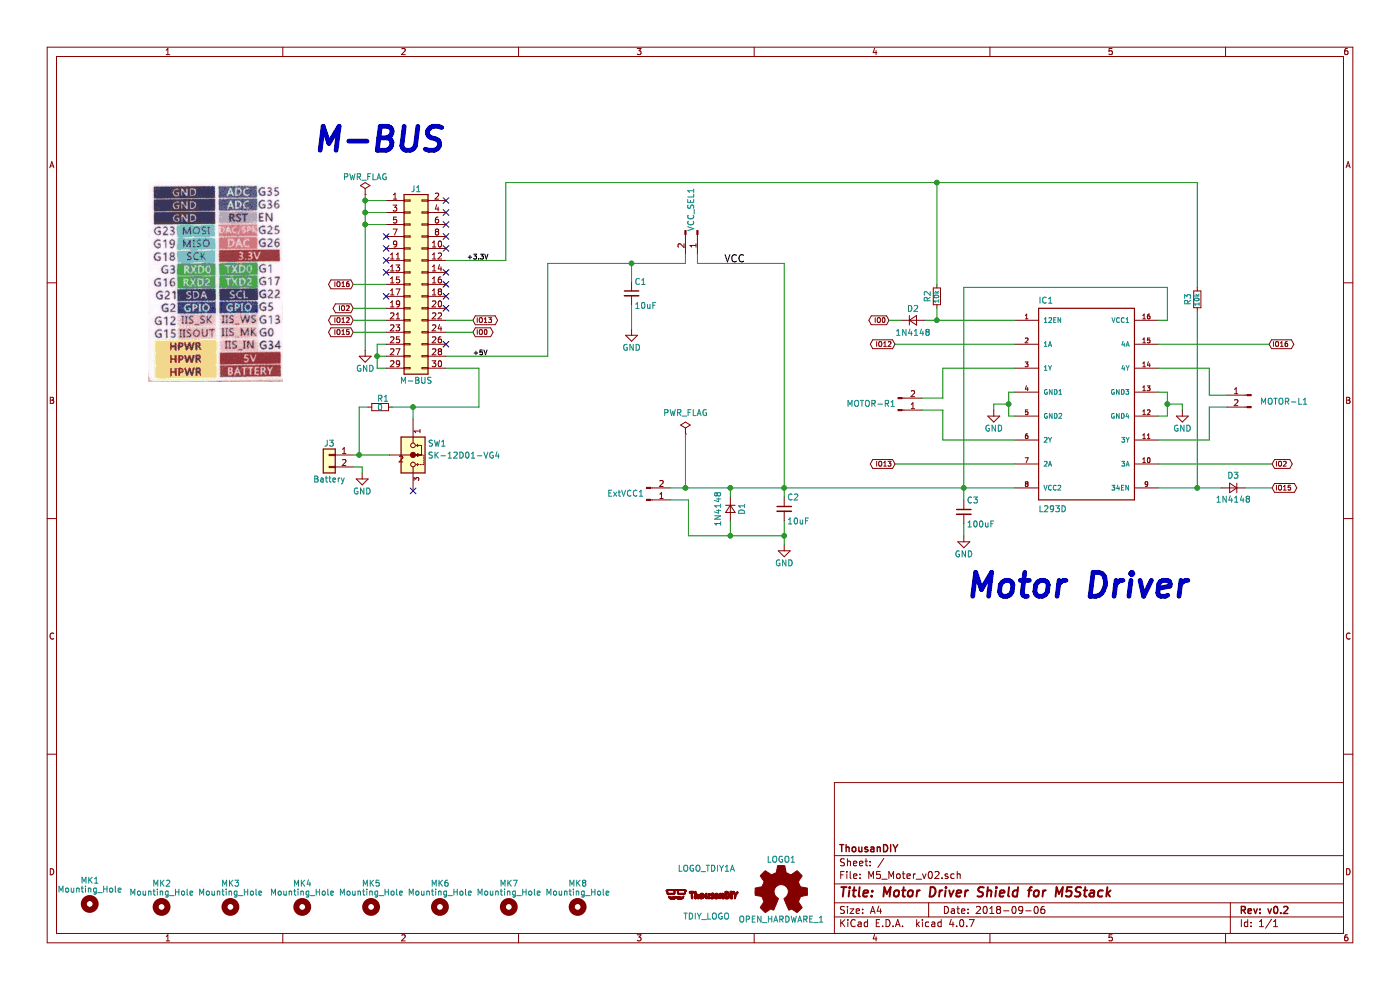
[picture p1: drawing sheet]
EESchema Schematic File Version 4
LIBS:M5_Moter_v02-cache
EELAYER 26 0
EELAYER END
$Descr A4 11693 8268
encoding utf-8
Sheet 1 1
Title "Motor Driver Shield for M5Stack"
Date "2018-09-06"
Rev "v0.2"
Comp "ThousanDIY"
Comment1 ""
Comment2 ""
Comment3 ""
Comment4 ""
$EndDescr
$Comp
L Device:C_Small C1
U 1 1
P 5275 2450
F 0 "C1" H 5300 2550 50  0000 L CNN
F 1 "10uF" H 5300 2350 50  0000 L CNN
F 2 "Capacitors_SMD:C_0603" H 5313 2300 50  0001 C CNN
F 3 "" H 5275 2450 50  0000 C CNN
	1    5275 2450
	1    0    0    -1  
$EndComp
$Comp
L power:GND #PWR01
U 1 1
P 5275 2750
F 0 "#PWR01" H 5275 2500 50  0001 C CNN
F 1 "GND" H 5275 2600 50  0000 C CNN
F 2 "" H 5275 2750 50  0000 C CNN
F 3 "" H 5275 2750 50  0000 C CNN
	1    5275 2750
	1    0    0    -1  
$EndComp
$Comp
L conn:Conn_02x15_Odd_Even J1
U 1 1
P 3425 2375
F 0 "J1" H 3475 3175 50  0000 C CNN
F 1 "M-BUS" H 3475 1575 50  0000 C CNN
F 2 "footprint:Pin_Header_MBUS_SMD_TH" H 3425 2375 50  0001 C CNN
F 3 "" H 3425 2375 50  0001 C CNN
	1    3425 2375
	1    0    0    -1  
$EndComp
$Comp
L conn:Conn_01x02 J3
U 1 1
P 2750 3800
F 0 "J3" H 2750 3900 50  0000 C CNN
F 1 "Battery" H 2750 3600 50  0000 C CNN
F 2 "Pin_Headers:Pin_Header_Angled_1x02_Pitch2.54mm" H 2750 3800 50  0001 C CNN
F 3 "" H 2750 3800 50  0001 C CNN
	1    2750 3800
	-1   0    0    -1  
$EndComp
Text Notes 2625 1275 0    200  Italic 40
M-BUS
$Comp
L power:GND #PWR02
U 1 1
P 3025 3950
F 0 "#PWR02" H 3025 3700 50  0001 C CNN
F 1 "GND" H 3025 3800 50  0000 C CNN
F 2 "" H 3025 3950 50  0000 C CNN
F 3 "" H 3025 3950 50  0000 C CNN
	1    3025 3950
	1    0    0    -1  
$EndComp
$Comp
L power:GND #PWR03
U 1 1
P 3050 2925
F 0 "#PWR03" H 3050 2675 50  0001 C CNN
F 1 "GND" H 3050 2775 50  0000 C CNN
F 2 "" H 3050 2925 50  0000 C CNN
F 3 "" H 3050 2925 50  0000 C CNN
	1    3050 2925
	1    0    0    -1  
$EndComp
NoConn ~ 3225 2275
NoConn ~ 3225 2175
NoConn ~ 3225 2475
NoConn ~ 3725 1675
NoConn ~ 3725 1775
NoConn ~ 3725 1975
NoConn ~ 3725 2075
NoConn ~ 3725 2275
NoConn ~ 3725 2475
NoConn ~ 3725 2575
NoConn ~ 3725 2875
Text Label 3950 2975 0    40   ~ 0
+5V
$Comp
L power:PWR_FLAG #FLG04
U 1 1
P 3050 1625
F 0 "#FLG04" H 3050 1700 50  0001 C CNN
F 1 "PWR_FLAG" H 3050 1775 50  0000 C CNN
F 2 "" H 3050 1625 50  0001 C CNN
F 3 "" H 3050 1625 50  0001 C CNN
	1    3050 1625
	1    0    0    -1  
$EndComp
$Comp
L M5_Moter_v02-rescue:Mounting_Hole MK2
U 1 1
P 1350 7575
F 0 "MK2" H 1350 7775 50  0000 C CNN
F 1 "Mounting_Hole" H 1350 7700 50  0000 C CNN
F 2 "Mounting_Holes:MountingHole_3.2mm_M3" H 1350 7575 50  0001 C CNN
F 3 "" H 1350 7575 50  0001 C CNN
	1    1350 7575
	1    0    0    -1  
$EndComp
$Comp
L M5_Moter_v02-rescue:Mounting_Hole MK3
U 1 1
P 1925 7575
F 0 "MK3" H 1925 7775 50  0000 C CNN
F 1 "Mounting_Hole" H 1925 7700 50  0000 C CNN
F 2 "Mounting_Holes:MountingHole_3.2mm_M3" H 1925 7575 50  0001 C CNN
F 3 "" H 1925 7575 50  0001 C CNN
	1    1925 7575
	1    0    0    -1  
$EndComp
$Comp
L M5_Moter_v02-rescue:Mounting_Hole MK5
U 1 1
P 3100 7575
F 0 "MK5" H 3100 7775 50  0000 C CNN
F 1 "Mounting_Hole" H 3100 7700 50  0000 C CNN
F 2 "Mounting_Holes:MountingHole_2.2mm_M2" H 3100 7575 50  0001 C CNN
F 3 "" H 3100 7575 50  0001 C CNN
	1    3100 7575
	1    0    0    -1  
$EndComp
$Comp
L M5_Moter_v02-rescue:Mounting_Hole MK7
U 1 1
P 4250 7575
F 0 "MK7" H 4250 7775 50  0000 C CNN
F 1 "Mounting_Hole" H 4250 7700 50  0000 C CNN
F 2 "Mounting_Holes:MountingHole_2.2mm_M2" H 4250 7575 50  0001 C CNN
F 3 "" H 4250 7575 50  0001 C CNN
	1    4250 7575
	1    0    0    -1  
$EndComp
$Comp
L M5_Moter_v02-rescue:Mounting_Hole MK1
U 1 1
P 750 7550
F 0 "MK1" H 750 7750 50  0000 C CNN
F 1 "Mounting_Hole" H 750 7675 50  0000 C CNN
F 2 "Mounting_Holes:MountingHole_3.2mm_M3" H 750 7550 50  0001 C CNN
F 3 "" H 750 7550 50  0001 C CNN
	1    750  7550
	1    0    0    -1  
$EndComp
$Comp
L M5_Moter_v02-rescue:Mounting_Hole MK4
U 1 1
P 2525 7575
F 0 "MK4" H 2525 7775 50  0000 C CNN
F 1 "Mounting_Hole" H 2525 7700 50  0000 C CNN
F 2 "Mounting_Holes:MountingHole_3.2mm_M3" H 2525 7575 50  0001 C CNN
F 3 "" H 2525 7575 50  0001 C CNN
	1    2525 7575
	1    0    0    -1  
$EndComp
$Comp
L M5_Moter_v02-rescue:Mounting_Hole MK6
U 1 1
P 3675 7575
F 0 "MK6" H 3675 7775 50  0000 C CNN
F 1 "Mounting_Hole" H 3675 7700 50  0000 C CNN
F 2 "Mounting_Holes:MountingHole_2.2mm_M2" H 3675 7575 50  0001 C CNN
F 3 "" H 3675 7575 50  0001 C CNN
	1    3675 7575
	1    0    0    -1  
$EndComp
$Comp
L M5_Moter_v02-rescue:Mounting_Hole MK8
U 1 1
P 4825 7575
F 0 "MK8" H 4825 7775 50  0000 C CNN
F 1 "Mounting_Hole" H 4825 7700 50  0000 C CNN
F 2 "Mounting_Holes:MountingHole_2.2mm_M2" H 4825 7575 50  0001 C CNN
F 3 "" H 4825 7575 50  0001 C CNN
	1    4825 7575
	1    0    0    -1  
$EndComp
$Comp
L logo:OPEN_HARDWARE_1 LOGO1
U 1 1
P 6525 7450
F 0 "LOGO1" H 6525 7725 50  0000 C CNN
F 1 "OPEN_HARDWARE_1" H 6525 7225 50  0000 C CNN
F 2 "footprint:OSHW-logo_silkscreen-front_3mm" H 6525 7450 50  0001 C CNN
F 3 "" H 6525 7450 50  0001 C CNN
	1    6525 7450
	1    0    0    -1  
$EndComp
$Comp
L M5_Moter_v02-rescue:TDIY-LOGOS_TDIY-LOGO-S LOGO_TDIY1
U 1 1
P 5550 7525
F 0 "LOGO_TDIY1" H 5900 7800 50  0000 C CNN
F 1 "TDIY_LOGO" H 5900 7400 50  0000 C CNN
F 2 "footprint:TDIY-LOGO-S" H 5550 7525 60  0001 C CNN
F 3 "" H 5550 7525 60  0000 C CNN
	1    5550 7525
	1    0    0    -1  
$EndComp
$Comp
L L293D:L293D IC?
U 1 1
P 9075 3375
AR Path="/5B312CDF/5B32C17D" Ref="IC?"  Part="1" 
AR Path="/5B32C17D" Ref="IC1"  Part="1" 
F 0 "IC1" H 8674 4216 50  0000 L BNN
F 1 "L293D" H 8674 2474 50  0000 L BNN
F 2 "Housings_DIP:DIP-16_W7.62mm_LongPads" H 9075 3375 50  0001 L BNN
F 3 "L293D" H 9075 3375 50  0001 L BNN
F 4 "Good" H 9075 3375 50  0001 L BNN "フィールド4"
F 5 "SOIC-20 STMicroelectronics" H 9075 3375 50  0001 L BNN "フィールド5"
F 6 "IC MOTOR DRIVER PAR 16-DIP" H 9075 3375 50  0001 L BNN "フィールド6"
F 7 "STMicroelectronics" H 9075 3375 50  0001 L BNN "フィールド7"
F 8 "2.52 USD" H 9075 3375 50  0001 L BNN "フィールド8"
	1    9075 3375
	1    0    0    -1  
$EndComp
$Comp
L power:GND #PWR05
U 1 1
P 8300 3425
F 0 "#PWR05" H 8300 3175 50  0001 C CNN
F 1 "GND" H 8300 3275 50  0000 C CNN
F 2 "" H 8300 3425 50  0000 C CNN
F 3 "" H 8300 3425 50  0000 C CNN
	1    8300 3425
	1    0    0    -1  
$EndComp
$Comp
L power:GND #PWR06
U 1 1
P 9875 3425
F 0 "#PWR06" H 9875 3175 50  0001 C CNN
F 1 "GND" H 9875 3275 50  0000 C CNN
F 2 "" H 9875 3425 50  0000 C CNN
F 3 "" H 9875 3425 50  0000 C CNN
	1    9875 3425
	1    0    0    -1  
$EndComp
Text GLabel 7475 2875 0    40   BiDi ~ 0
IO12
Text GLabel 7475 3875 0    40   BiDi ~ 0
IO13
Text GLabel 7425 2675 0    40   BiDi ~ 0
IO0
Text GLabel 10625 4075 2    40   BiDi ~ 0
IO15
Text GLabel 10600 2875 2    40   BiDi ~ 0
IO16
Text GLabel 10625 3875 2    40   BiDi ~ 0
IO2
$Comp
L conn:Conn_01x02_Male MOTOR-R1
U 1 1
P 7500 3425
F 0 "MOTOR-R1" H 7275 3375 50  0000 C CNN
F 1 "Terminal_01X02_FEMALE" H 7575 3225 50  0001 C CNN
F 2 "Pin_Headers:Pin_Header_Angled_1x02_Pitch2.54mm" H 7500 3525 50  0001 C CNN
F 3 "" H 7500 3525 50  0001 C CNN
	1    7500 3425
	1    0    0    1   
$EndComp
$Comp
L conn:Conn_01x02_Male MOTOR-L1
U 1 1
P 10450 3300
F 0 "MOTOR-L1" H 10175 3250 50  0000 C CNN
F 1 "Terminal_01X02_FEMALE" H 10550 3500 50  0001 C CNN
F 2 "Pin_Headers:Pin_Header_Angled_1x02_Pitch2.54mm" H 10450 3400 50  0001 C CNN
F 3 "" H 10450 3400 50  0001 C CNN
	1    10450 3300
	-1   0    0    -1  
$EndComp
Text Notes 8075 5000 0    200  Italic 40
Motor Driver
$Comp
L Device:C_Small C2
U 1 1
P 6550 4250
F 0 "C2" H 6575 4350 50  0000 L CNN
F 1 "10uF" H 6575 4150 50  0000 L CNN
F 2 "Capacitors_SMD:C_0603" H 6588 4100 50  0001 C CNN
F 3 "" H 6550 4250 50  0000 C CNN
	1    6550 4250
	1    0    0    -1  
$EndComp
$Comp
L conn:Conn_01x02_Male ExtVCC1
U 1 1
P 5400 4175
F 0 "ExtVCC1" H 5225 4125 50  0000 C CNN
F 1 "Terminal_01X02_FEMALE" H 5475 3975 50  0001 C CNN
F 2 "Pin_Headers:Pin_Header_Angled_1x02_Pitch2.54mm" H 5400 4275 50  0001 C CNN
F 3 "" H 5400 4275 50  0001 C CNN
	1    5400 4175
	1    0    0    1   
$EndComp
$Comp
L power:GND #PWR07
U 1 1
P 6550 4550
F 0 "#PWR07" H 6550 4300 50  0001 C CNN
F 1 "GND" H 6550 4400 50  0000 C CNN
F 2 "" H 6550 4550 50  0000 C CNN
F 3 "" H 6550 4550 50  0000 C CNN
	1    6550 4550
	1    0    0    -1  
$EndComp
$Comp
L power:GND #PWR08
U 1 1
P 8050 4475
F 0 "#PWR08" H 8050 4225 50  0001 C CNN
F 1 "GND" H 8050 4325 50  0000 C CNN
F 2 "" H 8050 4475 50  0000 C CNN
F 3 "" H 8050 4475 50  0000 C CNN
	1    8050 4475
	1    0    0    -1  
$EndComp
$Comp
L power:PWR_FLAG #FLG09
U 1 1
P 5725 3625
F 0 "#FLG09" H 5725 3720 50  0001 C CNN
F 1 "PWR_FLAG" H 5725 3805 50  0000 C CNN
F 2 "" H 5725 3625 50  0000 C CNN
F 3 "" H 5725 3625 50  0000 C CNN
	1    5725 3625
	1    0    0    -1  
$EndComp
Text GLabel 3950 2775 2    40   BiDi ~ 0
IO0
Text GLabel 2950 2675 0    40   BiDi ~ 0
IO12
Text GLabel 3950 2675 2    40   BiDi ~ 0
IO13
Text GLabel 2950 2575 0    40   BiDi ~ 0
IO2
Text GLabel 2950 2775 0    40   BiDi ~ 0
IO15
Text GLabel 2950 2375 0    40   BiDi ~ 0
IO16
NoConn ~ 3225 1975
NoConn ~ 3225 2075
Text Label 6050 2200 0    60   ~ 0
VCC
$Comp
L Device:C_Small C3
U 1 1
P 8050 4275
F 0 "C3" H 8075 4375 50  0000 L CNN
F 1 "100uF" H 8075 4175 50  0000 L CNN
F 2 "Capacitors_SMD:C_1206" H 8088 4125 50  0001 C CNN
F 3 "" H 8050 4275 50  0000 C CNN
	1    8050 4275
	1    0    0    -1  
$EndComp
Wire Wire Line
	5275 2200 5275 2350
Connection ~ 5275 2200
Wire Wire Line
	4575 2200 5275 2200
Wire Wire Line
	5275 2550 5275 2750
Wire Wire Line
	3050 1625 3050 1675
Wire Wire Line
	3050 1675 3225 1675
Wire Wire Line
	3225 1775 3050 1775
Connection ~ 3050 1775
Wire Wire Line
	3225 1875 3050 1875
Connection ~ 3050 1875
Wire Wire Line
	3225 2875 3150 2875
Wire Wire Line
	3150 2875 3150 2975
Wire Wire Line
	3150 3075 3225 3075
Wire Wire Line
	3225 2975 3150 2975
Connection ~ 3150 2975
Connection ~ 5725 4075
Wire Wire Line
	5725 3625 5725 4075
Connection ~ 6550 4075
Connection ~ 8050 4075
Wire Wire Line
	8050 2400 8050 4075
Wire Wire Line
	8050 4375 8050 4475
Wire Wire Line
	5600 4075 5725 4075
Wire Wire Line
	9675 3075 10100 3075
Wire Wire Line
	9675 3675 10100 3675
Wire Wire Line
	8475 3675 7875 3675
Wire Wire Line
	8475 3075 7875 3075
Wire Wire Line
	9675 4075 10000 4075
Wire Wire Line
	10600 2875 9675 2875
Wire Wire Line
	10625 3875 9675 3875
Wire Wire Line
	7475 3875 8475 3875
Wire Wire Line
	8475 2875 7475 2875
Connection ~ 9750 3375
Wire Wire Line
	9875 3375 9750 3375
Wire Wire Line
	9875 3425 9875 3375
Wire Wire Line
	9750 3475 9675 3475
Wire Wire Line
	9750 3275 9750 3375
Wire Wire Line
	9675 3275 9750 3275
Connection ~ 8425 3375
Wire Wire Line
	8300 3375 8425 3375
Wire Wire Line
	8300 3425 8300 3375
Wire Wire Line
	8425 3475 8475 3475
Wire Wire Line
	8425 3275 8425 3375
Wire Wire Line
	8475 3275 8425 3275
Wire Wire Line
	3725 2775 3950 2775
Wire Wire Line
	3225 2675 2950 2675
Wire Wire Line
	3950 2675 3725 2675
Wire Wire Line
	3225 2575 2950 2575
Wire Wire Line
	3225 2775 2950 2775
Wire Wire Line
	3225 2375 2950 2375
Connection ~ 3050 1675
Wire Wire Line
	7875 3075 7875 3325
Wire Wire Line
	7875 3325 7700 3325
Wire Wire Line
	7700 3425 7875 3425
Wire Wire Line
	7875 3425 7875 3675
Wire Wire Line
	10100 3075 10100 3300
Wire Wire Line
	10100 3300 10250 3300
Wire Wire Line
	10250 3400 10100 3400
Wire Wire Line
	10100 3400 10100 3675
Wire Wire Line
	3725 2975 4575 2975
Wire Wire Line
	4575 2975 4575 2200
Wire Wire Line
	6550 2200 6550 4075
Wire Wire Line
	5600 4175 5750 4175
Wire Wire Line
	5750 4175 5750 4475
Wire Wire Line
	6550 4350 6550 4475
Connection ~ 6550 4475
NoConn ~ 3725 1875
NoConn ~ 3725 2375
Wire Wire Line
	2950 3900 3025 3900
Wire Wire Line
	3025 3900 3025 3950
$Comp
L sliede_sw_01:Sliede_SW_01 SW1
U 1 1
P 3450 3800
F 0 "SW1" V 3350 4000 50  0000 C CNN
F 1 "SK-12D01-VG4" V 3450 4225 50  0000 C CNN
F 2 "footprint:slide_switch_angled" H 3450 3780 50  0001 C CNN
F 3 "http://akizukidenshi.com/download/ds/jianfu/SK-12D01-VG4.pdf" H 3450 3780 50  0001 C CNN
	1    3450 3800
	0    1    1    0   
$EndComp
NoConn ~ 3450 4100
$Comp
L Device:R_Small R1
U 1 1
P 3175 3400
F 0 "R1" V 3100 3375 50  0000 L CNN
F 1 "0" V 3175 3375 50  0000 L CNN
F 2 "Resistors_SMD:R_0603" H 3175 3400 50  0001 C CNN
F 3 "" H 3175 3400 50  0001 C CNN
	1    3175 3400
	0    1    1    0   
$EndComp
Wire Wire Line
	2950 3800 3000 3800
Wire Wire Line
	3075 3400 3000 3400
Wire Wire Line
	3000 3400 3000 3800
Connection ~ 3000 3800
Wire Wire Line
	3275 3400 3450 3400
Wire Wire Line
	4000 3400 4000 3075
Wire Wire Line
	4000 3075 3725 3075
Wire Wire Line
	3450 3500 3450 3400
Connection ~ 3450 3400
Wire Wire Line
	5825 2200 6550 2200
Wire Wire Line
	5750 4475 6100 4475
$Comp
L Device:D_Small D1
U 1 1
P 6100 4250
F 0 "D1" H 6100 4350 50  0000 C CNN
F 1 "1N4148" H 6100 4150 50  0000 C CNN
F 2 "Diodes_SMD:D_SOD-323" H 6100 4075 50  0001 C CNN
F 3 "" H 6100 4250 50  0001 C CNN
	1    6100 4250
	0    1    1    0   
$EndComp
Wire Wire Line
	9750 2675 9675 2675
Wire Wire Line
	9750 2400 9750 2675
Wire Wire Line
	8050 2400 9750 2400
Wire Wire Line
	3725 2175 4225 2175
Wire Wire Line
	4225 2175 4225 1525
Wire Wire Line
	4225 1525 7825 1525
$Comp
L conn:Conn_01x02_Male VCC_SEL1
U 1 1
P 5825 1925
F 0 "VCC_SEL1" H 5650 1875 50  0000 C CNN
F 1 "Terminal_01X02_FEMALE" H 5900 1725 50  0001 C CNN
F 2 "Pin_Headers:Pin_Header_Angled_1x02_Pitch2.54mm" H 5825 2025 50  0001 C CNN
F 3 "" H 5825 2025 50  0001 C CNN
	1    5825 1925
	0    1    1    0   
$EndComp
Wire Wire Line
	5725 2200 5725 2125
Wire Wire Line
	5825 2125 5825 2200
Wire Wire Line
	6100 4150 6100 4075
Connection ~ 6100 4075
Wire Wire Line
	6100 4350 6100 4475
Connection ~ 6100 4475
$Comp
L Device:D_Small D2
U 1 1
P 7625 2675
F 0 "D2" H 7625 2775 50  0000 C CNN
F 1 "1N4148" H 7625 2575 50  0000 C CNN
F 2 "Diodes_SMD:D_SOD-323" H 7625 2500 50  0001 C CNN
F 3 "" H 7625 2675 50  0001 C CNN
	1    7625 2675
	1    0    0    -1  
$EndComp
Wire Wire Line
	7725 2675 7825 2675
Wire Wire Line
	7525 2675 7425 2675
$Comp
L Device:D_Small D3
U 1 1
P 10300 4075
F 0 "D3" H 10300 3975 50  0000 C CNN
F 1 "1N4148" H 10300 4175 50  0000 C CNN
F 2 "Diodes_SMD:D_SOD-323" H 10300 3900 50  0001 C CNN
F 3 "" H 10300 4075 50  0001 C CNN
	1    10300 4075
	-1   0    0    1   
$EndComp
Wire Wire Line
	10625 4075 10400 4075
$Comp
L Device:R_Small R2
U 1 1
P 7825 2475
F 0 "R2" V 7900 2475 50  0000 C CNN
F 1 "10k" V 7825 2425 40  0000 L CNN
F 2 "Resistors_SMD:R_0603" H 7825 2475 50  0001 C CNN
F 3 "" H 7825 2475 50  0001 C CNN
	1    7825 2475
	-1   0    0    1   
$EndComp
Wire Wire Line
	7825 1525 7825 2375
Wire Wire Line
	7825 2575 7825 2675
Connection ~ 7825 2675
$Comp
L Device:R_Small R3
U 1 1
P 10000 2500
F 0 "R3" V 10075 2500 50  0000 C CNN
F 1 "10k" V 10000 2450 40  0000 L CNN
F 2 "Resistors_SMD:R_0603" H 10000 2500 50  0001 C CNN
F 3 "" H 10000 2500 50  0001 C CNN
	1    10000 2500
	-1   0    0    1   
$EndComp
Wire Wire Line
	10000 2600 10000 4075
Connection ~ 10000 4075
Wire Wire Line
	10000 1525 10000 2400
Connection ~ 7825 1525
Text Label 3900 2175 0    40   ~ 0
+3.3V
Wire Wire Line
	5275 2200 5725 2200
Wire Wire Line
	3050 1775 3050 1875
Wire Wire Line
	3050 1875 3050 2925
Wire Wire Line
	3150 2975 3150 3075
Wire Wire Line
	5725 4075 6100 4075
Wire Wire Line
	6550 4075 6550 4150
Wire Wire Line
	6550 4075 8050 4075
Wire Wire Line
	8050 4075 8050 4175
Wire Wire Line
	8050 4075 8475 4075
Wire Wire Line
	9750 3375 9750 3475
Wire Wire Line
	8425 3375 8425 3475
Wire Wire Line
	3050 1675 3050 1775
Wire Wire Line
	6550 4475 6550 4550
Wire Wire Line
	3000 3800 3250 3800
Wire Wire Line
	3450 3400 4000 3400
Wire Wire Line
	6100 4075 6550 4075
Wire Wire Line
	6100 4475 6550 4475
Wire Wire Line
	7825 2675 8475 2675
Wire Wire Line
	10000 4075 10200 4075
Wire Wire Line
	7825 1525 10000 1525
$EndSCHEMATC
